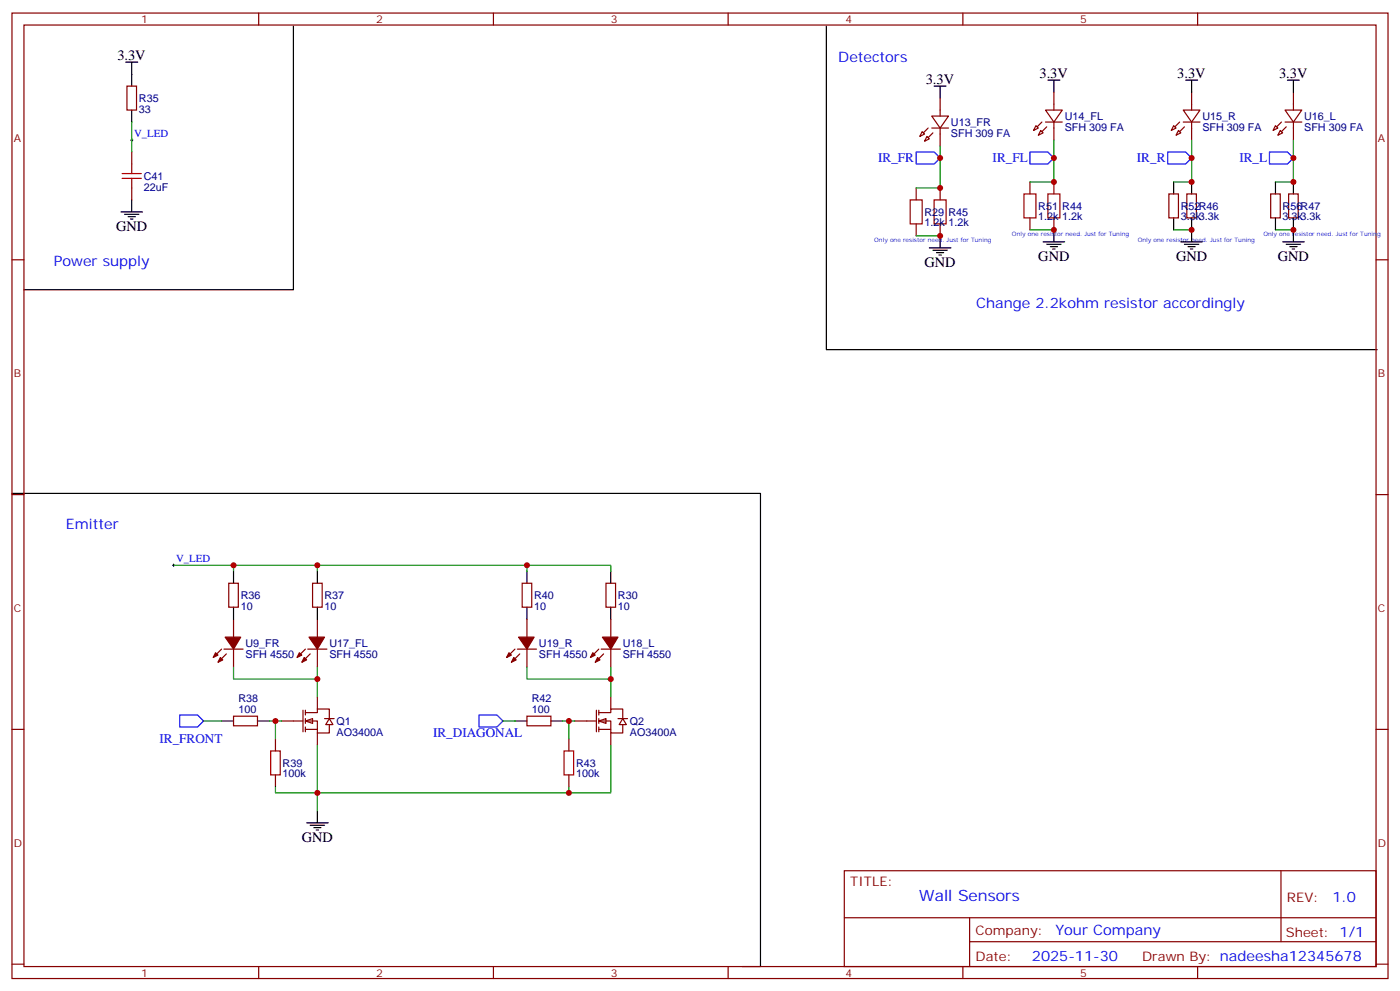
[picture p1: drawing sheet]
<svg xmlns="http://www.w3.org/2000/svg" width="412mm" height="292mm" viewBox="0 0 412 292" stroke-linecap="round" stroke-linejoin="round" font-family="sans-serif">
<path d="M86.4 7.7v77.6h-79.3M243.4 7.7v95.3h162.3M3.5 145.3h220.5v139.4h-5.3" fill="none" stroke="#000" stroke-width=".35"/>
<g fill="none" stroke="#870000" stroke-width=".35">
<path d="M3.5 3.8h405.4v284.4h-405.4zM7.1 7.4h398.2v277.3h-398.2zM76.2 3.8v3.6M145.3 3.8v3.6M214.5 3.8v3.6M283.6 3.8v3.6M352.8 3.8v3.6M3.5 76.5h3.6M405.3 76.5h3.6M3.5 145.7h3.6M405.3 145.7h3.6M68.8 182.4v5.2"/>
<path d="M68.8 191.2v5.3M3.5 214.8h3.6M405.3 214.8h3.6M248.7 256.4h156.6v28.3h-156.6zM377.3 256.5v20.8M248.7 270.3h156.5M285.6 277.3h119.6M285.6 270.3v14.1M3.5 284h3.6M76.2 284.7v3.5M145.3 284.7v3.5M214.5 284.7v3.5"/>
<path d="M283.6 284.7v3.5M352.8 284.7v3.5M405.3 284h3.6"/>
</g>
<g fill="#870000" stroke="#870000" stroke-width=".35">
<path d="M64.9 193.6l.7 .7-1.4 .8z"/>
<path d="M63.5 192.2l.7 .7-1.4 .7z"/>
<path d="M66.7 192.6l-1.4 1.4z"/>
<path d="M65.3 191.2l-1.4 1.4z"/>
</g>
<path d="M66 191.2h5.6z" fill="#f00" stroke="#870000" stroke-width=".35"/>
<g fill="#870000" stroke="#870000" stroke-width=".35">
<path d="M66.3 187.6h4.6l-2.1 3.6z"/>
<path d="M272 39.1l1.4-1.4z"/>
<path d="M274.8 39.1l-1.4 1.4z"/>
<path d="M306.9 35.9l-1.4 1.5z"/>
<path d="M308.3 37.4l-1.4 1.4z"/>
<path d="M347.5 35.9l-1.4 1.5z"/>
<path d="M348.9 37.4l-1.4 1.4z"/>
<path d="M377.5 35.9l-1.4 1.5z"/>
<path d="M378.9 37.4l-1.4 1.4z"/>
<path d="M89.6 193.6l.7 .7-1.4 .8z"/>
<path d="M88.2 192.2l.7 .7-1.4 .7z"/>
<path d="M91.4 192.6l-1.4 1.4z"/>
<path d="M90 191.2l-1.5 1.4z"/>
</g>
<g fill="none" stroke="#870000" stroke-width=".35">
<path d="M37.4 25.4h2.8v7h-2.8zM271.6 38.8l.7 .7-1.4 .7zM274.5 34.2h4.9l-2.5 3.5zM274.5 37.7h4.9M276.9 28.9v5.3M276.9 37.7v5.3M305.2 37l.7 .7-1.5 .7zM306.6 38.4l.7 .7-1.4 .7zM308 32.4h4.9l-2.5 3.5zM308 35.9h4.9M310.4 27.1v5.3M310.4 35.9v5.3"/>
<path d="M345.7 37l.7 .7-1.4 .7zM347.1 38.4l.7 .7-1.4 .7zM348.5 32.4h5l-2.5 3.5zM348.5 35.9h5M351 27.1v5.3M351 35.9v5.3M375.7 37l.7 .7-1.4 .7zM377.1 38.4l.7 .7-1.4 .7zM378.5 32.4h5l-2.5 3.5zM378.5 35.9h5M381 27.1v5.3M381 35.9v5.3"/>
<path d="M273 40.2l.8 .7-1.5 .7zM93.5 182.4v5.2M93.5 191.2v5.3"/>
</g>
<path d="M38.8 21.8v3.6M38.8 32.4v3.5" fill="none" stroke="#000" stroke-width=".35"/>
<path d="M90.7 191.2h5.6z" fill="#f00" stroke="#870000" stroke-width=".35"/>
<path d="M91 187.6h4.6l-2.1 3.6z" fill="#870000" stroke="#870000" stroke-width=".35"/>
<g fill="#fff" stroke="#870000" stroke-width=".35">
<path d="M90 212.3l2.1-.7v1.4z"/>
<path d="M97 211.6l1.1 1.8h-2.1z"/>
</g>
<g fill="none" stroke="#870000" stroke-width=".35">
<path d="M179.9 182.4v5.2M179.9 191.2v5.3M68.8 210.9h7v2.8h-7zM81.1 217.6v3.6M82.9 212.3h6.4M89.3 209.2v6.3M90 209.9h3.5v-1.1h3.5v2.8M90 212.3h3.5v3.6h3.5v-2.5M90 214.8h3.5M90 209.2v1.4M90 211.6v1.4M90 214.1v1.4"/>
<path d="M93.5 205.3v3.5M93.5 215.9v3.5M95.6 211.6h2.8M81.1 228.2v3.5"/>
</g>
<path d="M65.3 212.3h3.5M75.8 212.3h3.6" fill="none" stroke="#000" stroke-width=".35"/>
<path d="M79.7 221.2h2.8v7h-2.8z" fill="none" stroke="#a10000" stroke-width=".35"/>
<g fill="#870000" stroke="#870000" stroke-width=".35">
<path d="M176 193.6l.7 .7-1.4 .8z"/>
<path d="M174.6 192.2l.7 .7-1.4 .7z"/>
<path d="M177.8 192.6l-1.4 1.4z"/>
<path d="M176.4 191.2l-1.4 1.4z"/>
</g>
<path d="M177.1 191.2h5.6z" fill="#f00" stroke="#870000" stroke-width=".35"/>
<g fill="#870000" stroke="#870000" stroke-width=".35">
<path d="M177.4 187.6h4.6l-2.1 3.6z"/>
<path d="M151.3 193.6l.7 .7-1.4 .8z"/>
<path d="M149.9 192.2l.7 .7-1.4 .7z"/>
<path d="M153.1 192.6l-1.4 1.4z"/>
<path d="M151.7 191.2l-1.4 1.4z"/>
</g>
<path d="M155.2 182.4v5.2M155.2 191.2v5.3" fill="none" stroke="#870000" stroke-width=".35"/>
<path d="M152.4 191.2h5.6z" fill="#f00" stroke="#870000" stroke-width=".35"/>
<path d="M152.8 187.6h4.5l-2.1 3.6z" fill="#870000" stroke="#870000" stroke-width=".35"/>
<g fill="#fff" stroke="#870000" stroke-width=".35">
<path d="M176.4 212.3l2.1-.7v1.4z"/>
<path d="M183.4 211.6l1.1 1.8h-2.1z"/>
</g>
<g fill="none" stroke="#870000" stroke-width=".35">
<path d="M38.8 44.8v3.5M38.8 55.4v3.5M269.9 55.4v3.5M276.9 55.4v3.5M303.4 53.6v3.5M310.4 53.6v3.5M344.3 57.1h2.8v7.1h-2.8zM349.6 57.1h2.8v7.1h-2.8zM374.3 57.1h2.8v7.1h-2.8zM379.6 57.1h2.8v7.1h-2.8zM269.9 65.9v3.6M276.9 65.9v3.6"/>
<path d="M303.4 64.2v3.5M310.4 64.2v3.5M67.4 171.8h2.8v7h-2.8zM92.1 171.8h2.8v7h-2.8zM153.8 171.8h2.8v7h-2.8zM178.5 171.8h2.8v7h-2.8zM155.2 210.9h7.1v2.8h-7.1zM167.6 217.6v3.6M169.3 212.3h6.4M175.7 209.2v6.3M176.4 209.9h3.5v-1.1h3.5v2.8M176.4 212.3h3.5v3.6h3.5v-2.5"/>
<path d="M176.4 214.8h3.5M176.4 209.2v1.4M176.4 211.6v1.4M176.4 214.1v1.4M179.9 205.3v3.5M179.9 215.9v3.5M182 211.6h2.9M167.6 228.2v3.5"/>
</g>
<g fill="none" stroke="#000" stroke-width=".35">
<path d="M37 18.3h3.6M38.8 18.3v3.5M275.2 25.4h3.5M276.9 25.4v3.5M308.7 23.6h3.5M310.4 23.6v3.5M349.2 23.6h3.6M351 23.6v3.5M379.2 23.6h3.6M381 23.6v3.5M38.8 58.9v3.5M345.7 53.6v3.5"/>
<path d="M351 53.6v3.5M375.7 53.6v3.5M381 53.6v3.5M35.6 62.4h6.4M36.7 63.1h4.2M37.7 63.8h2.2M38.5 64.5h.7M273.8 73h6.3M274.8 73.7h4.2M275.9 74.4h2.1M276.6 75.1h.7M276.9 69.5v3.5"/>
<path d="M307.3 71.2h6.3M308.3 71.9h4.3M309.4 72.6h2.1M310.1 73.3h.7M310.4 67.7v3.5M345.7 64.2v3.5M347.8 71.2h6.4M348.9 71.9h4.2M350 72.6h2.1M350.7 73.3h.7M351 64.2v7M375.7 64.2v3.5"/>
<path d="M377.8 71.2h6.4M378.9 71.9h4.2M379.9 72.6h2.2M380.6 73.3h.8M381 64.2v7M68.8 168.2v3.6M68.8 178.8v3.6M93.5 168.2v3.6M93.5 178.8v3.6M155.2 168.2v3.6M155.2 178.8v3.6M179.9 168.2v3.6"/>
<path d="M179.9 178.8v3.6M151.7 212.3h3.5M162.3 212.3h3.5M93.5 238.8v3.5M90.3 242.3h6.4M91.4 243h4.2M92.4 243.7h2.1M93.1 244.4h.7"/>
</g>
<path d="M36 51.1h5.6M36 52.5h5.6M38.8 48.3v2.8M38.8 52.5v2.9M268.1 58.9h3.5v7h-3.5zM275.2 58.9h3.5v7h-3.5zM301.6 57.1h3.6v7.1h-3.6zM308.7 57.1h3.5v7.1h-3.5zM166.2 221.2h2.8v7h-2.8z" fill="none" stroke="#a10000" stroke-width=".35"/>
<path d="M38.5 41.2h.7M38.8 40.9v.7M50.8 166.5h.7M51.2 166.1v.7" fill="none" stroke="#000" stroke-width=".29"/>
<path d="M269.9 44.8h5.3l1.7 1.7-1.7 1.8h-5.3zM303.4 44.8h5.3l1.7 1.7-1.7 1.8h-5.3zM344 44.8h5.2l1.8 1.7-1.8 1.8h-5.2zM373.9 44.8h5.3l1.8 1.7-1.8 1.8h-5.3zM52.9 210.6h5.3l1.8 1.7-1.8 1.8h-5.3zM141.1 210.6h5.3l1.8 1.7-1.8 1.8h-5.3z" fill="none" stroke="#00f" stroke-width=".35"/>
<g fill="none" stroke="#008700" stroke-width=".35">
<path d="M38.8 35.9v8.9M276.9 43v12.4h-7M310.4 41.2v12.4h-7M351 41.2v12.4h-5.3M381 41.2v12.4h-5.3M269.9 69.5h7M303.4 67.7h7M345.7 67.7h5.3M375.7 67.7h5.3M51.2 166.5h17.6v1.7M68.8 166.5h24.7v1.7M93.5 166.5h86.4v1.7"/>
<path d="M155.2 166.5v1.7M68.8 196.5v3.5h24.7v-3.5M93.5 200v5.3M155.2 196.5v3.5h24.7v-3.5M179.9 200v5.3M60 212.3h5.3M79.4 212.3h3.5M81.1 212.3v5.3M93.5 219.4v19.4M148.2 212.3h3.5M165.8 212.3h3.5M167.6 212.3v5.3"/>
<path d="M179.9 219.4v14.1h-12.3v-1.8M81.1 231.7v1.8h86.5"/>
</g>
<g fill="#c00">
<circle cx="310.4" cy="46.5" r=".88"/>
<circle cx="351" cy="46.5" r=".88"/>
<circle cx="276.9" cy="46.5" r=".88"/>
<circle cx="381" cy="46.5" r=".88"/>
<circle cx="68.8" cy="166.5" r=".88"/>
<circle cx="93.5" cy="200" r=".88"/>
<circle cx="81.1" cy="212.3" r=".88"/>
<circle cx="93.5" cy="233.5" r=".88"/>
<circle cx="155.2" cy="166.5" r=".88"/>
<circle cx="179.9" cy="200" r=".88"/>
<circle cx="93.5" cy="166.5" r=".88"/>
<circle cx="167.6" cy="212.3" r=".88"/>
<circle cx="167.6" cy="233.5" r=".88"/>
<circle cx="276.9" cy="55.4" r=".88"/>
<circle cx="276.9" cy="69.5" r=".88"/>
<circle cx="310.4" cy="67.7" r=".88"/>
<circle cx="310.4" cy="53.6" r=".88"/>
<circle cx="351" cy="53.6" r=".88"/>
<circle cx="351" cy="67.7" r=".88"/>
<circle cx="381" cy="53.6" r=".88"/>
<circle cx="381" cy="67.7" r=".88"/>
</g>
<text font-size="4.6" fill="#00f" x="270.8" y="265.5">Wall Sensors</text>
<g font-size="4.2">
<text x="34.6" y="17.6">3.3V</text>
<text x="306.2" y="22.9">3.3V</text>
<text x="346.8" y="22.9">3.3V</text>
<text x="376.8" y="22.9">3.3V</text>
<text x="272.7" y="24.7">3.3V</text>
<text x="34.2" y="68.1">GND</text>
<text x="305.9" y="76.9">GND</text>
<text x="346.4" y="76.9">GND</text>
<text x="376.4" y="76.9">GND</text>
<text x="272.3" y="78.6">GND</text>
<text x="88.9" y="248">GND</text>
</g>
<g font-size="4.2" fill="#00f">
<text x="246.9" y="18.3">Detectors</text>
<text x="15.9" y="78.3">Power supply</text>
<text x="287.5" y="90.6">Change 2.2kohm resistor accordingly</text>
<text x="19.4" y="155.9">Emitter</text>
<text x="392.5" y="265.7">1.0</text>
<text x="310.9" y="275.3">Your Company</text>
<text x="304" y="283.1">2025-11-30</text>
</g>
<g font-size="3.9" fill="#00f">
<text x="258.7" y="47.8">IR_FR</text>
<text x="292.4" y="47.8">IR_FL</text>
<text x="334.9" y="47.8">IR_R</text>
<text x="365.1" y="47.8">IR_L</text>
<text x="47" y="219">IR_FRONT</text>
<text x="127.6" y="217.2">IR_DIAGONAL</text>
</g>
<g font-size="3.9" fill="#800">
<text x="250.5" y="261">TITLE:</text>
<text x="379.1" y="265.7">REV:</text>
<text x="287.4" y="275.2">Company:</text>
<text x="378.7" y="275.8">Sheet: 1/1</text>
<text x="287.4" y="282.9">Date:</text>
<text x="336.4" y="283">Drawn By: nadeesha12345678</text>
</g>
<g font-size="3.2" fill="#800">
<text x="41.6" y="6.8">1</text>
<text x="110.8" y="6.8">2</text>
<text x="179.9" y="6.8">3</text>
<text x="249.1" y="6.8">4</text>
<text x="318.2" y="6.8">5</text>
<text x="4.1" y="41.9">A</text>
<text x="405.9" y="41.9">A</text>
<text x="4.1" y="111.1">B</text>
<text x="405.9" y="111.1">B</text>
<text x="4.1" y="180.2">C</text>
<text x="405.9" y="180.2">C</text>
<text x="4.1" y="249.4">D</text>
<text x="405.9" y="249.4">D</text>
<text x="41.6" y="287.7">1</text>
<text x="110.8" y="287.7">2</text>
<text x="179.9" y="287.7">3</text>
<text x="249.1" y="287.7">4</text>
<text x="318.2" y="287.7">5</text>
</g>
<g font-size="3.2" fill="#000080">
<text x="40.9" y="33.3">33</text>
<text x="40.9" y="30">R35</text>
<text x="313.6" y="35.3">U14_FL</text>
<text x="354.2" y="35.3">U15_R</text>
<text x="384.2" y="35.3">U16_L</text>
<text x="280.1" y="40.2">SFH 309 FA</text>
<text x="280.1" y="37.1">U13_FR</text>
<text x="313.6" y="38.4">SFH 309 FA</text>
<text x="354.2" y="38.4">SFH 309 FA</text>
<text x="384.2" y="38.4">SFH 309 FA</text>
<text x="42.3" y="53">C41</text>
<text x="42.3" y="56.1">22uF</text>
<text x="272.3" y="63.5">R29</text>
<text x="279.4" y="63.5">R45</text>
<text x="305.9" y="64.9">1.2k 1.2k</text>
<text x="305.9" y="61.8">R51</text>
<text x="312.9" y="61.8">R44</text>
<text x="347.8" y="64.9">3.3k3.3k</text>
<text x="347.8" y="61.8">R52R46</text>
<text x="377.8" y="64.9">3.3k3.3k</text>
<text x="377.8" y="61.8">R56R47</text>
<text x="272.3" y="66.7">1.2k 1.2k</text>
<text x="70.9" y="179.6">10</text>
<text x="70.9" y="176.5">R36</text>
<text x="95.6" y="179.6">10</text>
<text x="95.6" y="176.5">R37</text>
<text x="157.3" y="179.6">10</text>
<text x="157.3" y="176.5">R40</text>
<text x="182" y="179.6">10</text>
<text x="182" y="176.5">R30</text>
<text x="72.3" y="190.5">U9_FR</text>
<text x="97" y="190.5">U17_FL</text>
<text x="158.7" y="190.5">U19_R</text>
<text x="183.4" y="190.5">U18_L</text>
<text x="72.3" y="193.8">SFH 4550</text>
<text x="97" y="193.8">SFH 4550</text>
<text x="158.7" y="193.8">SFH 4550</text>
<text x="183.4" y="193.8">SFH 4550</text>
<text x="70.2" y="209.9">100</text>
<text x="70.2" y="206.7">R38</text>
<text x="156.6" y="209.9">100</text>
<text x="156.6" y="206.7">R42</text>
<text x="99.1" y="213.5">Q1</text>
<text x="185.6" y="213.5">Q2</text>
<text x="99.1" y="216.6">AO3400A</text>
<text x="185.6" y="216.6">AO3400A</text>
<text x="83.3" y="225.8">R39</text>
<text x="169.7" y="225.8">R43</text>
<text x="83.3" y="228.9">100k</text>
<text x="169.7" y="228.9">100k</text>
</g>
<g font-size="3.2" fill="#00f">
<text x="39.5" y="40.4">V_LED</text>
<text x="51.9" y="165.6">V_LED</text>
</g>
<g font-size="1.8" fill="#00f">
<text x="257.5" y="71.2">Only one resistor need. Just for Tuning</text>
<text x="298.1" y="69.5">Only one resistor need. Just for Tuning</text>
<text x="335.1" y="71.2">Only one resistor need. Just for Tuning</text>
<text x="372.2" y="69.5">Only one resistor need. Just for Tuning</text>
</g>
</svg>
